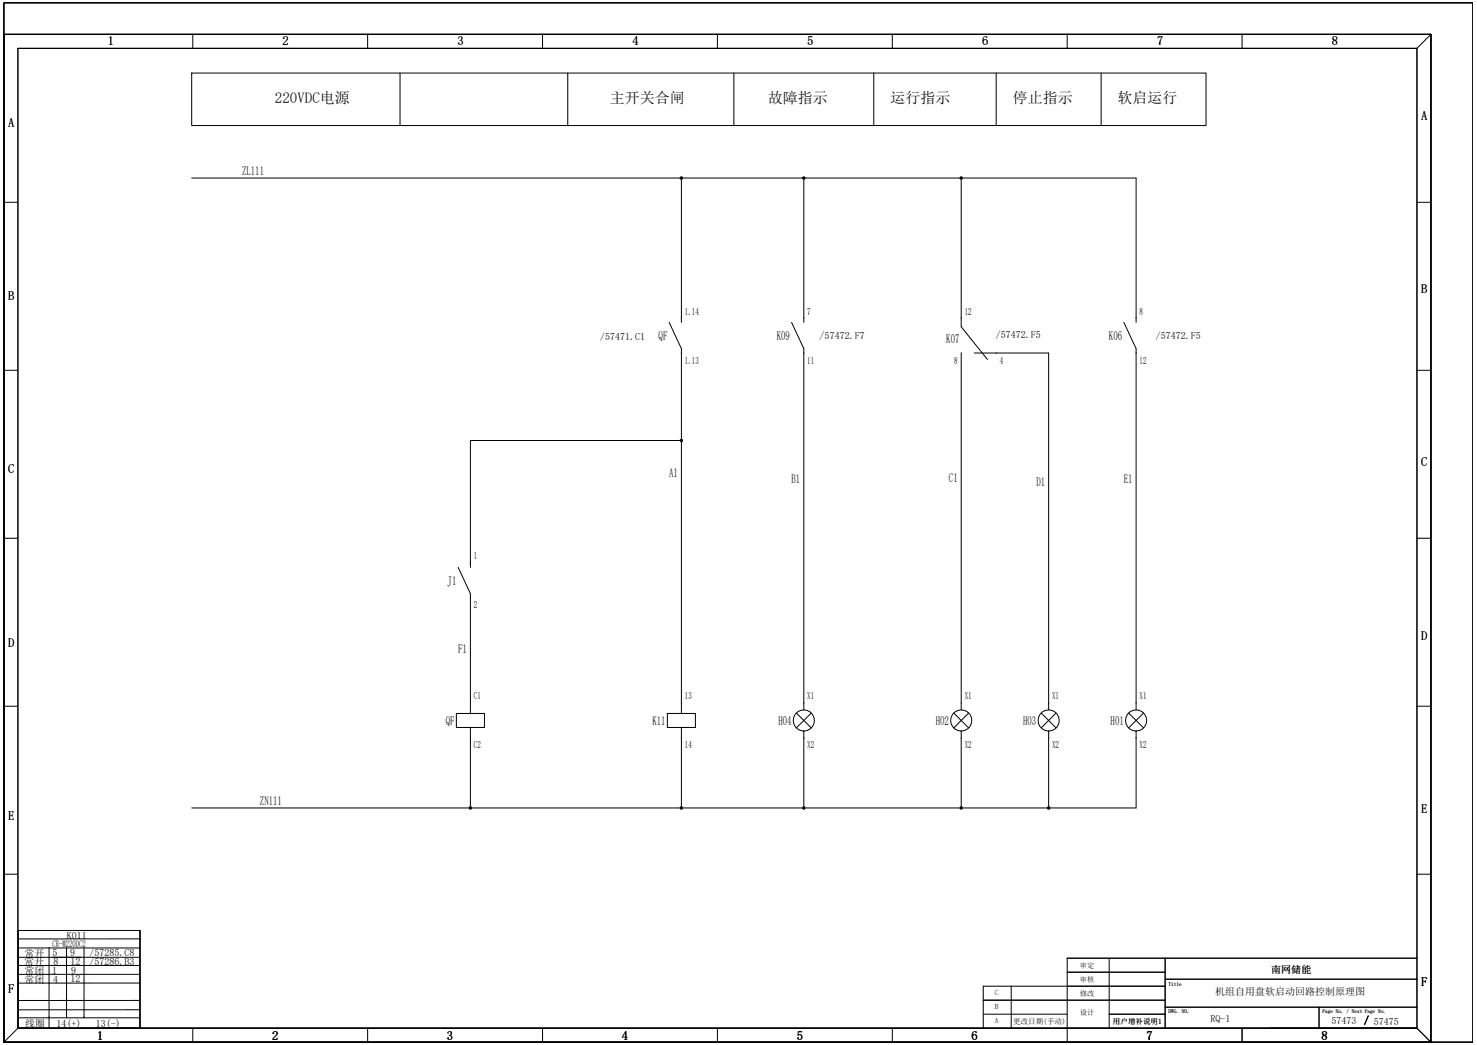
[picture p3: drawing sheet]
<svg xmlns="http://www.w3.org/2000/svg" width="420mm" height="297mm" viewBox="0 0 420 297" stroke-linecap="round" stroke-linejoin="round" font-family="sans-serif">
<g fill="none" stroke="#000" stroke-width=".28">
<path d="M1.1 9.8h405.8v286.4h-405.8zM1.1 .8h417.7v295.4h-417.7zM1.1 9.8h405.8M1.1 9.8v286.4M5.1 13.7h397.8v278.5h-397.8zM54.8 9.8v3.9M104.5 9.8v3.9M154.3 9.8v3.9M204 9.8v3.9M253.7 9.8v3.9M303.5 9.8v3.9M353.2 9.8v3.9"/>
<path d="M406.9 9.8v286.4M406.9 9.8l-4 3.9M54.5 20.8h288.5v14.9h-288.5zM113.8 20.8v14.9M161.4 20.7v15M208.7 20.8v14.9M248.5 20.8v14.9M283.3 20.8v14.9M313.1 20.8v14.9M1.1 57.5h4M54.5 50.6h268.6v41M193.8 50.6v41"/>
<path d="M228.6 50.6v41M273.3 50.6v42.3l7.5 9.3M402.9 57.5h4M190.3 91.6l3.5 7.5v103.7M193.8 90.4h.1M225.1 91.6l3.5 7.5v102.7M228.5 90.4h.1M273.4 90.4h.1M319.6 91.6l3.5 7.5v102.7M323 90.4h.1M1.1 105.2h4M193.8 100.3h.1"/>
<path d="M228.5 100.3h.1M273.3 100.3v101.5M273.4 100.3h.1M277 100.3h21.2v101.5M283.3 100.3h.1M323 100.3h.1M402.9 105.2h4M193.8 125.2h-60v36.1M1.1 153h4M133.8 160h.1M402.9 153h4M130.3 161.3l3.5 7.4v34.1"/>
<path d="M133.8 170h.1M133.8 199.8h.1M193.8 199.8h.1M228.5 199.8h.1M273.4 199.8h.1M298.2 199.8h.1M323 199.8h.1M1.1 200.7h4M129.8 202.8h8v4h-8zM129.9 202.8h.1M133.8 209.8h.1M133.8 206.8v22.8"/>
<path d="M189.8 202.8h8v4h-8zM189.9 202.8h.1M193.8 209.8h.1M193.8 206.8v22.8M226.4 202.6l4.3 4.3M228.5 209.8h.1M228.6 207.8v21.8M230.7 202.6l-4.3 4.3M271.2 202.6l4.3 4.3M273.3 207.8v21.8M273.4 209.8h.1M275.5 202.6l-4.3 4.3"/>
<path d="M296.1 202.6l4.2 4.3M298.2 207.8v21.8M298.2 209.8h.1M300.3 202.6l-4.2 4.3M320.9 202.6l4.3 4.3M323 209.8h.1M323.1 207.8v21.8h-268.6M325.2 202.6l-4.3 4.3M402.9 200.7h4M1.1 248.5h4M402.9 248.5h4M5.2 269.4h34.5"/>
<path d="M13.9 269.4v22.8M18.9 269.4v19.9M23.9 269.4v19.9M39.7 274.4h-34.6M39.7 272.1h-34.6M39.7 276.9h-34.6M39.7 279.4h-34.6M39.8 266.8l-34.6 .1M303.5 276.3h27.8M315.4 272.3v19.9M331.3 278.3h71.6M331.3 272.3v19.9"/>
<path d="M402.9 272.3h-99.4v23.9M1.1 296.2l4-4h397.8l4 4M1.1 296.2h405.8M5.2 289.3h34.6M39.8 292.1l-34.6 .1v-27.8h34.6v27.8M39.8 287h-34.6M39.8 284.3l-34.6 .1M54.8 292.2v4M104.5 292.2v4M154.3 292.2v4M204 292.2v4M253.7 292.2v4"/>
<path d="M279.6 288.2h23.9M279.6 284.3h51.7M287.6 280.3v11.9M315.4 288.2h15.9M331.3 280.3h-51.7v11.9M331.3 286.3h71.6M353.2 292.2v4M375.1 292.3h.1M375.1 286.3v5.9M375.1 292.2h.1M375.2 292.2h-.1M375.2 292.2h.1"/>
<path d="M375.3 292.2h.1M375.3 292.2h-.1M394.3 292.2h.1"/>
<circle cx="228.6" cy="204.8" r="3"/>
<circle cx="273.3" cy="204.8" r="3"/>
<circle cx="298.2" cy="204.8" r="3"/>
<circle cx="323.1" cy="204.8" r="3"/>
</g>
<path d="M389.1 288.7l-1.1 2.5" fill="none" stroke="#000" stroke-width=".3"/>
<path d="M193.2 50.1h1.1v1h-1.1zM228.1 50.1h1v1h-1zM272.8 50.1h1v1h-1zM193.2 124.7h1.1v1h-1.1zM133.2 229.1h1.1v1h-1.1zM193.2 229.1h1.1v1h-1.1zM228.1 229.1h1v1h-1zM272.8 229.1h1v1h-1zM297.7 229.1h1v1h-1zM375.1 292.2h.2z" fill="#000"/>
<g font-size="4.3">
<text x="78.2" y="29.2">220VDC电源</text>
<text x="173.4" y="29.2">主开关合闸</text>
<text x="218.3" y="29.2">故障指示</text>
<text x="253.2" y="29.2">运行指示</text>
<text x="288" y="29.2">停止指示</text>
<text x="317.8" y="29.2">软启运行</text>
</g>
<g font-size="3.6">
<text x="30.6" y="12.7">1</text>
<text x="80.4" y="12.7">2</text>
<text x="130.1" y="12.7">3</text>
<text x="179.8" y="12.7">4</text>
<text x="229.6" y="12.7">5</text>
<text x="279.3" y="12.7">6</text>
<text x="329" y="12.7">7</text>
<text x="378.7" y="12.7">8</text>
<text x="404.1" y="34.1">A</text>
<text x="2.3" y="36.1">A</text>
<text x="68.9" y="49.7">ZL111</text>
<text x="404.1" y="83.3">B</text>
<text x="2.3" y="85.3">B</text>
<text x="187.3" y="96.6">QF</text>
<text x="220.9" y="96.6">K09</text>
<text x="269.1" y="97.5">K07</text>
<text x="315.4" y="96.6">K06</text>
<text x="2.3" y="134.5">C</text>
<text x="190.3" y="135.5">A1</text>
<text x="225.1" y="137.4">B1</text>
<text x="269.8" y="136.9">C1</text>
<text x="319.6" y="137.2">E1</text>
<text x="404.1" y="132.6">C</text>
<text x="294.7" y="138.1">D1</text>
<text x="127.3" y="166.2">J1</text>
<text x="2.3" y="183.8">D</text>
<text x="130.3" y="185.6">F1</text>
<text x="404.1" y="181.8">D</text>
<text x="126.8" y="206">QF</text>
<text x="185.5" y="206">K11</text>
<text x="221.3" y="206">H04</text>
<text x="266.1" y="206">H02</text>
<text x="291" y="206">H03</text>
<text x="315.8" y="206">H01</text>
<text x="2.3" y="233">E</text>
<text x="73.9" y="228.7">ZN111</text>
<text x="404.1" y="231">E</text>
<text x="404.1" y="280.3">F</text>
<text x="2.3" y="282.3">F</text>
<text x="27.6" y="295.7">1</text>
<text x="77.4" y="295.7">2</text>
<text x="127.1" y="295.7">3</text>
<text x="176.8" y="295.7">4</text>
<text x="226.6" y="295.7">5</text>
<text x="276.3" y="295.7">6</text>
<text x="326" y="295.7">7</text>
<text x="375.8" y="295.7">8</text>
</g>
<text font-size="2.9" x="361.5" y="276.5">南网储能</text>
<g font-size="2.8">
<text x="194.8" y="89.4">1.14</text>
<text x="229.6" y="89.4">7</text>
<text x="274.3" y="89.4">12</text>
<text x="324.1" y="89.4">8</text>
<text x="283.2" y="95.9">/57472.F5</text>
<text x="170.6" y="96.6">/57471.C1</text>
<text x="233.1" y="96.3">/57472.F7</text>
<text x="328.6" y="96.2">/57472.F5</text>
<text x="194.8" y="103.3">1.13</text>
<text x="229.6" y="103.3">11</text>
<text x="271.3" y="103.3">8</text>
<text x="284.3" y="103.3">4</text>
<text x="324.1" y="103.3">12</text>
<text x="134.8" y="159">1</text>
<text x="134.8" y="172.9">2</text>
<text x="134.8" y="198.8">C1</text>
<text x="194.8" y="198.8">13</text>
<text x="229.6" y="198.8">X1</text>
<text x="274.3" y="198.8">X1</text>
<text x="299.2" y="198.8">X1</text>
<text x="324.1" y="198.8">X1</text>
<text x="134.8" y="212.7">C2</text>
<text x="194.8" y="212.7">14</text>
<text x="229.6" y="212.7">X2</text>
<text x="274.3" y="212.7">X2</text>
<text x="299.2" y="212.7">X2</text>
<text x="324.1" y="212.7">X2</text>
<text x="19" y="266.8">K011</text>
<text x="6.9" y="274.4">常开</text>
<text x="7" y="272">常开</text>
<text x="14.9" y="271.7">5</text>
<text x="15.2" y="274.2">8</text>
<text x="20" y="271.6">9</text>
<text x="20.1" y="274.3">12</text>
<text x="25.5" y="271.8">/57285.C8</text>
<text x="25.5" y="274.4">/57286.B3</text>
<text x="6.9" y="276.8">常闭</text>
<text x="6.9" y="279.3">常闭</text>
<text x="14.9" y="276.7">1</text>
<text x="15.1" y="279.4">4</text>
<text x="20" y="279.2">12</text>
<text x="20.2" y="276.7">9</text>
<text x="345.6" y="282.9">机组自用盘软启动回路控制原理图</text>
<text x="7.2" y="291.8">线圈</text>
<text x="16.1" y="291.8">14(+)</text>
<text x="27.3" y="291.8">13(-)</text>
<text x="344.2" y="290.5">RQ-1</text>
<text x="378.6" y="291.1">57473</text>
<text x="390.6" y="291.2">57475</text>
</g>
<text font-size="2.7" x="14.9" y="269.3">CR-M220DC2</text>
<g font-size="2.1">
<text x="307" y="275.1">审定</text>
<text x="307" y="279">审核</text>
<text x="282.9" y="282.8">C</text>
<text x="282.9" y="286.8">B</text>
<text x="307" y="283">修改</text>
<text x="282.9" y="290.8">A</text>
<text x="288.1" y="290.9">更改日期(手动)</text>
<text x="307" y="288.5">设计</text>
<text x="316.5" y="290.9">用户增补说明1</text>
</g>
<g font-size="1.5">
<text x="332.3" y="280.3">Title</text>
<text x="332.3" y="287.9">DWG. NO.</text>
<text x="376.1" y="287.9">Page No. / Next Page No.</text>
</g>
</svg>
